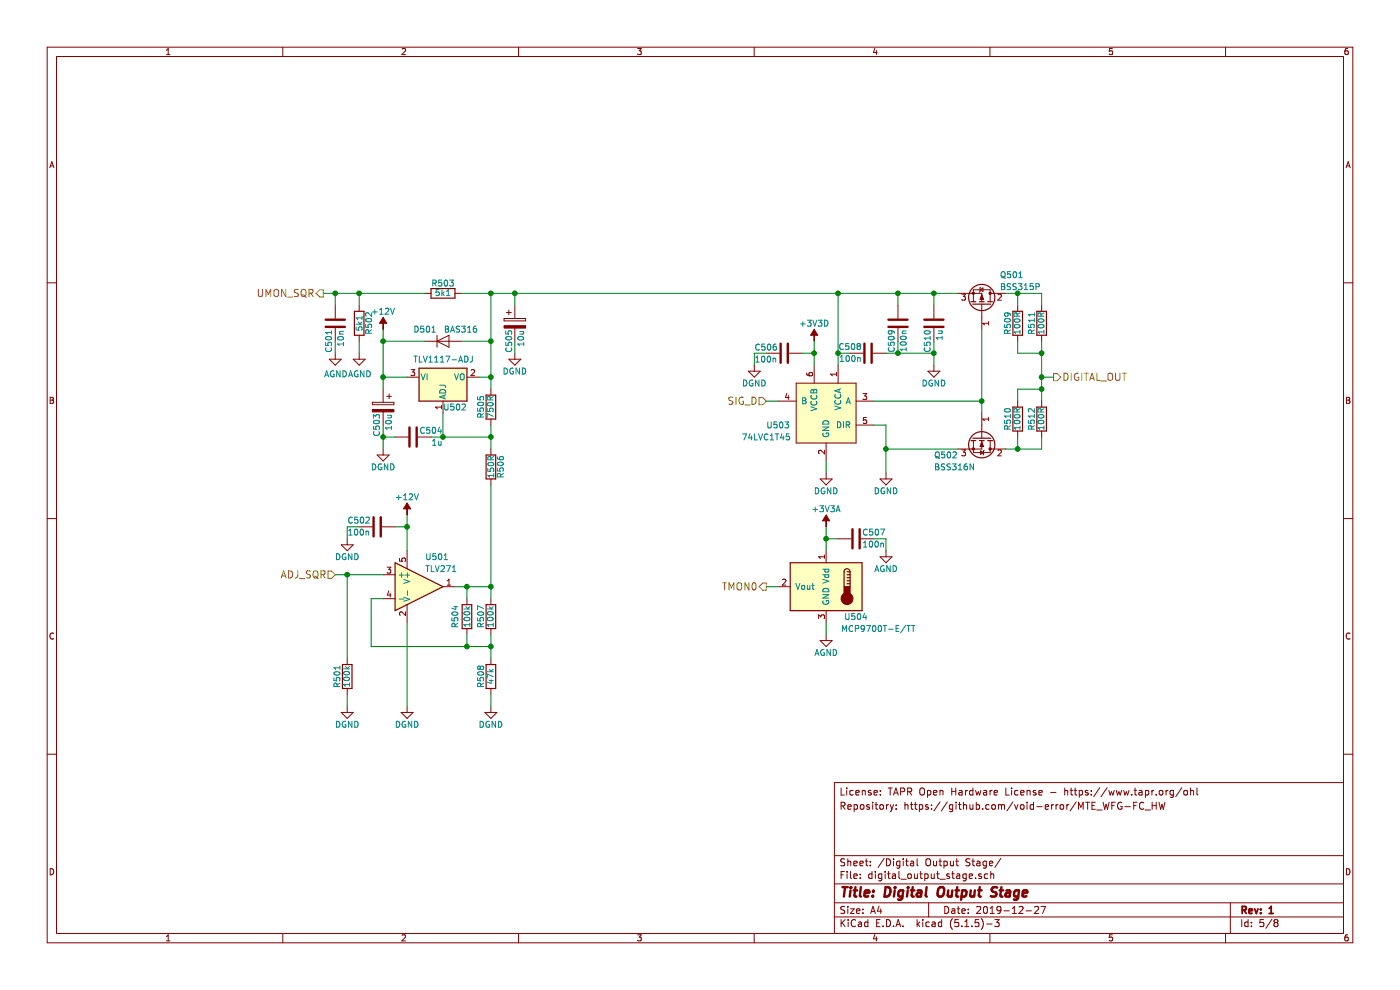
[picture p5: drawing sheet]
EESchema Schematic File Version 4
EELAYER 30 0
EELAYER END
$Descr A4 11693 8268
encoding utf-8
Sheet 5 8
Title "Digital Output Stage"
Date "2019-12-27"
Rev "1"
Comp ""
Comment1 ""
Comment2 ""
Comment3 "Repository: https://github.com/void-error/MTE_WFG-FC_HW"
Comment4 "License: TAPR Open Hardware License - https://www.tapr.org/ohl"
$EndDescr
$Comp
L mte:74LVC1T45 U?
U 1 1
P 6900 3450
AR Path="/59C3F207/5DE2F218" Ref="U?"  Part="1" 
AR Path="/5DCD0EF0/5DE2F218" Ref="U503"  Part="1" 
F 0 "U503" H 7300 3350 50  0000 C CNN
F 1 "74LVC1T45" H 7400 3250 50  0000 C CNN
F 2 "Package_TO_SOT_SMD:SOT-23-6_Handsoldering" H 6825 3350 50  0001 C CNN
F 3 "" H 6825 3350 50  0001 C CNN
	1    6900 3450
	-1   0    0    -1  
$EndComp
$Comp
L mte:DGND #PWR?
U 1 1
P 6900 3950
AR Path="/59C3F207/5DE2F21F" Ref="#PWR?"  Part="1" 
AR Path="/5DCD0EF0/5DE2F21F" Ref="#PWR0513"  Part="1" 
F 0 "#PWR0513" H 6900 3700 50  0001 C CNN
F 1 "DGND" H 6900 3800 50  0000 C CNN
F 2 "" H 6900 3950 50  0001 C CNN
F 3 "" H 6900 3950 50  0001 C CNN
	1    6900 3950
	1    0    0    -1  
$EndComp
$Comp
L mte:DGND #PWR?
U 1 1
P 7400 3950
AR Path="/59C3F207/5DE2F225" Ref="#PWR?"  Part="1" 
AR Path="/5DCD0EF0/5DE2F225" Ref="#PWR0516"  Part="1" 
F 0 "#PWR0516" H 7400 3700 50  0001 C CNN
F 1 "DGND" H 7400 3800 50  0000 C CNN
F 2 "" H 7400 3950 50  0001 C CNN
F 3 "" H 7400 3950 50  0001 C CNN
	1    7400 3950
	1    0    0    -1  
$EndComp
$Comp
L Device:Q_PMOS_GDS Q?
U 1 1
P 8200 2550
AR Path="/59C3F207/5DE2F22B" Ref="Q?"  Part="1" 
AR Path="/5DCD0EF0/5DE2F22B" Ref="Q501"  Part="1" 
F 0 "Q501" V 8450 2700 50  0000 L CNN
F 1 "BSS315P" V 8350 2700 50  0000 L CNN
F 2 "Package_TO_SOT_SMD:SOT-23_Handsoldering" H 8400 2650 50  0001 C CNN
F 3 "" H 8200 2550 50  0001 C CNN
	1    8200 2550
	0    1    -1   0   
$EndComp
$Comp
L Device:R R?
U 1 1
P 8700 2700
AR Path="/59C3F207/5DE2F232" Ref="R?"  Part="1" 
AR Path="/5DCD0EF0/5DE2F232" Ref="R511"  Part="1" 
F 0 "R511" V 8780 2700 50  0000 C CNN
F 1 "100R" V 8700 2700 50  0000 C CNN
F 2 "Resistor_SMD:R_0603_1608Metric_Pad1.05x0.95mm_HandSolder" V 8630 2700 50  0001 C CNN
F 3 "" H 8700 2700 50  0001 C CNN
	1    8700 2700
	-1   0    0    1   
$EndComp
$Comp
L Device:R R?
U 1 1
P 8700 3500
AR Path="/59C3F207/5DE2F239" Ref="R?"  Part="1" 
AR Path="/5DCD0EF0/5DE2F239" Ref="R512"  Part="1" 
F 0 "R512" V 8780 3500 50  0000 C CNN
F 1 "100R" V 8700 3500 50  0000 C CNN
F 2 "Resistor_SMD:R_0603_1608Metric_Pad1.05x0.95mm_HandSolder" V 8630 3500 50  0001 C CNN
F 3 "" H 8700 3500 50  0001 C CNN
	1    8700 3500
	-1   0    0    1   
$EndComp
$Comp
L Device:Q_NMOS_GDS Q?
U 1 1
P 8200 3650
AR Path="/59C3F207/5DE2F240" Ref="Q?"  Part="1" 
AR Path="/5DCD0EF0/5DE2F240" Ref="Q502"  Part="1" 
F 0 "Q502" V 8350 3250 50  0000 L CNN
F 1 "BSS316N" V 8450 3250 50  0000 L CNN
F 2 "Package_TO_SOT_SMD:SOT-23_Handsoldering" H 8400 3750 50  0001 C CNN
F 3 "" H 8200 3650 50  0001 C CNN
	1    8200 3650
	0    1    1    0   
$EndComp
$Comp
L Device:C C?
U 1 1
P 7500 2700
AR Path="/59C3F207/5DE2F247" Ref="C?"  Part="1" 
AR Path="/5DCD0EF0/5DE2F247" Ref="C509"  Part="1" 
F 0 "C509" V 7550 2750 50  0000 L CNN
F 1 "100n" V 7450 2750 50  0000 L CNN
F 2 "Capacitor_SMD:C_0603_1608Metric_Pad1.05x0.95mm_HandSolder" H 7500 2700 50  0001 C CNN
F 3 "" H 7500 2700 50  0001 C CNN
	1    7500 2700
	-1   0    0    1   
$EndComp
$Comp
L Regulator_Linear:NCP1117-ADJ_TO252 U?
U 1 1
P 3700 3150
AR Path="/59C3F207/5DE2F24E" Ref="U?"  Part="1" 
AR Path="/5DCD0EF0/5DE2F24E" Ref="U502"  Part="1" 
F 0 "U502" H 3800 2900 50  0000 C CNN
F 1 "TLV1117-ADJ" H 3450 3300 50  0000 L CNN
F 2 "Package_TO_SOT_SMD:TO-252-2" H 3700 3150 50  0001 C CNN
F 3 "" H 3700 3150 50  0001 C CNN
	1    3700 3150
	1    0    0    -1  
$EndComp
$Comp
L Device:C C?
U 1 1
P 3450 3650
AR Path="/59C3F207/5DE2F255" Ref="C?"  Part="1" 
AR Path="/5DCD0EF0/5DE2F255" Ref="C504"  Part="1" 
F 0 "C504" V 3500 3400 50  0000 L CNN
F 1 "1u" V 3400 3400 50  0000 L CNN
F 2 "Capacitor_SMD:C_0603_1608Metric_Pad1.05x0.95mm_HandSolder" H 3488 3500 50  0001 C CNN
F 3 "" H 3450 3650 50  0001 C CNN
	1    3450 3650
	0    -1   -1   0   
$EndComp
$Comp
L Device:R R?
U 1 1
P 4100 3400
AR Path="/59C3F207/5DE2F25C" Ref="R?"  Part="1" 
AR Path="/5DCD0EF0/5DE2F25C" Ref="R505"  Part="1" 
F 0 "R505" V 4180 3400 50  0000 C CNN
F 1 "750R" V 4100 3400 50  0000 C CNN
F 2 "Resistor_SMD:R_0603_1608Metric_Pad1.05x0.95mm_HandSolder" V 4030 3400 50  0001 C CNN
F 3 "" H 4100 3400 50  0001 C CNN
	1    4100 3400
	-1   0    0    -1  
$EndComp
$Comp
L Device:R R?
U 1 1
P 4100 3900
AR Path="/59C3F207/5DE2F263" Ref="R?"  Part="1" 
AR Path="/5DCD0EF0/5DE2F263" Ref="R506"  Part="1" 
F 0 "R506" V 4180 3900 50  0000 C CNN
F 1 "150R" V 4100 3900 50  0000 C CNN
F 2 "Resistor_SMD:R_0603_1608Metric_Pad1.05x0.95mm_HandSolder" V 4030 3900 50  0001 C CNN
F 3 "" H 4100 3900 50  0001 C CNN
	1    4100 3900
	1    0    0    -1  
$EndComp
$Comp
L Device:CP C?
U 1 1
P 4300 2700
AR Path="/59C3F207/5DE2F26A" Ref="C?"  Part="1" 
AR Path="/5DCD0EF0/5DE2F26A" Ref="C505"  Part="1" 
F 0 "C505" V 4250 2450 50  0000 L CNN
F 1 "10u" V 4350 2500 50  0000 L CNN
F 2 "Capacitor_THT:CP_Radial_D4.0mm_P2.00mm" H 4338 2550 50  0001 C CNN
F 3 "" H 4300 2700 50  0001 C CNN
	1    4300 2700
	1    0    0    -1  
$EndComp
$Comp
L Device:CP C?
U 1 1
P 3200 3400
AR Path="/59C3F207/5DE2F271" Ref="C?"  Part="1" 
AR Path="/5DCD0EF0/5DE2F271" Ref="C503"  Part="1" 
F 0 "C503" V 3250 3150 50  0000 L CNN
F 1 "10u" V 3150 3200 50  0000 L CNN
F 2 "Capacitor_THT:CP_Radial_D4.0mm_P2.00mm" H 3238 3250 50  0001 C CNN
F 3 "" H 3200 3400 50  0001 C CNN
	1    3200 3400
	-1   0    0    -1  
$EndComp
$Comp
L Device:C C?
U 1 1
P 7250 2950
AR Path="/59C3F207/5DE2F278" Ref="C?"  Part="1" 
AR Path="/5DCD0EF0/5DE2F278" Ref="C508"  Part="1" 
F 0 "C508" V 7300 3000 50  0000 L CNN
F 1 "100n" V 7200 3000 50  0000 L CNN
F 2 "Capacitor_SMD:C_0603_1608Metric_Pad1.05x0.95mm_HandSolder" H 7250 2950 50  0001 C CNN
F 3 "" H 7250 2950 50  0001 C CNN
	1    7250 2950
	0    -1   -1   0   
$EndComp
$Comp
L Device:C C?
U 1 1
P 6550 2950
AR Path="/59C3F207/5DE2F27F" Ref="C?"  Part="1" 
AR Path="/5DCD0EF0/5DE2F27F" Ref="C506"  Part="1" 
F 0 "C506" V 6500 2700 50  0000 L CNN
F 1 "100n" V 6600 2700 50  0000 L CNN
F 2 "Capacitor_SMD:C_0603_1608Metric_Pad1.05x0.95mm_HandSolder" H 6550 2950 50  0001 C CNN
F 3 "" H 6550 2950 50  0001 C CNN
	1    6550 2950
	0    1    1    0   
$EndComp
$Comp
L mte:DGND #PWR?
U 1 1
P 6300 3050
AR Path="/59C3F207/5DE2F286" Ref="#PWR?"  Part="1" 
AR Path="/5DCD0EF0/5DE2F286" Ref="#PWR0511"  Part="1" 
F 0 "#PWR0511" H 6300 2800 50  0001 C CNN
F 1 "DGND" H 6300 2900 50  0000 C CNN
F 2 "" H 6300 3050 50  0001 C CNN
F 3 "" H 6300 3050 50  0001 C CNN
	1    6300 3050
	1    0    0    -1  
$EndComp
$Comp
L mte:DGND #PWR?
U 1 1
P 7800 3050
AR Path="/59C3F207/5DE2F28C" Ref="#PWR?"  Part="1" 
AR Path="/5DCD0EF0/5DE2F28C" Ref="#PWR0518"  Part="1" 
F 0 "#PWR0518" H 7800 2800 50  0001 C CNN
F 1 "DGND" H 7800 2900 50  0000 C CNN
F 2 "" H 7800 3050 50  0001 C CNN
F 3 "" H 7800 3050 50  0001 C CNN
	1    7800 3050
	1    0    0    -1  
$EndComp
$Comp
L Device:C C?
U 1 1
P 3150 4400
AR Path="/59C3F207/5DE2F292" Ref="C?"  Part="1" 
AR Path="/5DCD0EF0/5DE2F292" Ref="C502"  Part="1" 
F 0 "C502" V 3200 4150 50  0000 L CNN
F 1 "100n" V 3100 4150 50  0000 L CNN
F 2 "Capacitor_SMD:C_0603_1608Metric_Pad1.05x0.95mm_HandSolder" H 3150 4400 50  0001 C CNN
F 3 "" H 3150 4400 50  0001 C CNN
	1    3150 4400
	0    1    -1   0   
$EndComp
Text HLabel 8800 3150 2    60   Output ~ 0
DIGITAL_OUT
$Comp
L mte:+12V #PWR?
U 1 1
P 3200 2750
AR Path="/59C3F207/5DE2F29B" Ref="#PWR?"  Part="1" 
AR Path="/5DCD0EF0/5DE2F29B" Ref="#PWR505"  Part="1" 
F 0 "#PWR505" H 3200 2850 50  0001 C CNN
F 1 "+12V" H 3200 2900 50  0000 C CNN
F 2 "" H 3200 2750 50  0001 C CNN
F 3 "" H 3200 2750 50  0001 C CNN
	1    3200 2750
	1    0    0    -1  
$EndComp
$Comp
L Device:D D?
U 1 1
P 3700 2850
AR Path="/59C3F207/5DE2F2A1" Ref="D?"  Part="1" 
AR Path="/5DCD0EF0/5DE2F2A1" Ref="D501"  Part="1" 
F 0 "D501" H 3550 2950 50  0000 C CNN
F 1 "BAS316" H 3850 2950 50  0000 C CNN
F 2 "Diode_SMD:D_SOD-323_HandSoldering" H 3700 2850 50  0001 C CNN
F 3 "" H 3700 2850 50  0001 C CNN
	1    3700 2850
	1    0    0    -1  
$EndComp
$Comp
L Device:R R?
U 1 1
P 8500 2700
AR Path="/59C3F207/5DE2F2AE" Ref="R?"  Part="1" 
AR Path="/5DCD0EF0/5DE2F2AE" Ref="R509"  Part="1" 
F 0 "R509" V 8580 2700 50  0000 C CNN
F 1 "100R" V 8500 2700 50  0000 C CNN
F 2 "Resistor_SMD:R_0603_1608Metric_Pad1.05x0.95mm_HandSolder" V 8430 2700 50  0001 C CNN
F 3 "" H 8500 2700 50  0001 C CNN
	1    8500 2700
	-1   0    0    1   
$EndComp
$Comp
L Device:R R?
U 1 1
P 8500 3500
AR Path="/59C3F207/5DE2F2B5" Ref="R?"  Part="1" 
AR Path="/5DCD0EF0/5DE2F2B5" Ref="R510"  Part="1" 
F 0 "R510" V 8580 3500 50  0000 C CNN
F 1 "100R" V 8500 3500 50  0000 C CNN
F 2 "Resistor_SMD:R_0603_1608Metric_Pad1.05x0.95mm_HandSolder" V 8430 3500 50  0001 C CNN
F 3 "" H 8500 3500 50  0001 C CNN
	1    8500 3500
	-1   0    0    1   
$EndComp
$Comp
L Device:R R?
U 1 1
P 3900 5150
AR Path="/59C3F207/5DE2F2BC" Ref="R?"  Part="1" 
AR Path="/5DCD0EF0/5DE2F2BC" Ref="R504"  Part="1" 
F 0 "R504" V 3800 5150 50  0000 C CNN
F 1 "100k" V 3900 5150 50  0000 C CNN
F 2 "Resistor_SMD:R_0603_1608Metric_Pad1.05x0.95mm_HandSolder" V 3830 5150 50  0001 C CNN
F 3 "" H 3900 5150 50  0001 C CNN
	1    3900 5150
	1    0    0    1   
$EndComp
$Comp
L Device:R R?
U 1 1
P 4100 5650
AR Path="/59C3F207/5DE2F2C3" Ref="R?"  Part="1" 
AR Path="/5DCD0EF0/5DE2F2C3" Ref="R508"  Part="1" 
F 0 "R508" V 4180 5650 50  0000 C CNN
F 1 "47k" V 4100 5650 50  0000 C CNN
F 2 "Resistor_SMD:R_0603_1608Metric_Pad1.05x0.95mm_HandSolder" V 4030 5650 50  0001 C CNN
F 3 "" H 4100 5650 50  0001 C CNN
	1    4100 5650
	-1   0    0    1   
$EndComp
$Comp
L mte:DGND #PWR?
U 1 1
P 4100 5900
AR Path="/59C3F207/5DE2F2CA" Ref="#PWR?"  Part="1" 
AR Path="/5DCD0EF0/5DE2F2CA" Ref="#PWR0509"  Part="1" 
F 0 "#PWR0509" H 4100 5650 50  0001 C CNN
F 1 "DGND" H 4100 5750 50  0000 C CNN
F 2 "" H 4100 5900 50  0001 C CNN
F 3 "" H 4100 5900 50  0001 C CNN
	1    4100 5900
	-1   0    0    -1  
$EndComp
$Comp
L mte:DGND #PWR?
U 1 1
P 2900 4500
AR Path="/59C3F207/5DE2F2D0" Ref="#PWR?"  Part="1" 
AR Path="/5DCD0EF0/5DE2F2D0" Ref="#PWR0502"  Part="1" 
F 0 "#PWR0502" H 2900 4250 50  0001 C CNN
F 1 "DGND" H 2900 4350 50  0000 C CNN
F 2 "" H 2900 4500 50  0001 C CNN
F 3 "" H 2900 4500 50  0001 C CNN
	1    2900 4500
	1    0    0    -1  
$EndComp
$Comp
L mte:TLV271 U?
U 1 1
P 3500 4900
AR Path="/59C3F207/5DE2F2D6" Ref="U?"  Part="1" 
AR Path="/5DCD0EF0/5DE2F2D6" Ref="U501"  Part="1" 
F 0 "U501" H 3550 5150 50  0000 L CNN
F 1 "TLV271" H 3550 5050 50  0000 L CNN
F 2 "Package_TO_SOT_SMD:SOT-23-5_HandSoldering" H 3500 5025 50  0001 L CNN
F 3 "" H 3500 4900 50  0001 C CNN
	1    3500 4900
	1    0    0    -1  
$EndComp
Text HLabel 2800 4800 0    60   Input ~ 0
ADJ_SQR
$Comp
L Device:R R?
U 1 1
P 3700 2450
AR Path="/59C3F207/5DE2F2E4" Ref="R?"  Part="1" 
AR Path="/5DCD0EF0/5DE2F2E4" Ref="R503"  Part="1" 
F 0 "R503" V 3780 2450 50  0000 C CNN
F 1 "5k1" V 3700 2450 50  0000 C CNN
F 2 "Resistor_SMD:R_0603_1608Metric_Pad1.05x0.95mm_HandSolder" V 3630 2450 50  0001 C CNN
F 3 "" H 3700 2450 50  0001 C CNN
	1    3700 2450
	0    1    -1   0   
$EndComp
$Comp
L Device:R R?
U 1 1
P 3000 2700
AR Path="/59C3F207/5DE2F2EB" Ref="R?"  Part="1" 
AR Path="/5DCD0EF0/5DE2F2EB" Ref="R502"  Part="1" 
F 0 "R502" V 3080 2700 50  0000 C CNN
F 1 "5k1" V 3000 2700 50  0000 C CNN
F 2 "Resistor_SMD:R_0603_1608Metric_Pad1.05x0.95mm_HandSolder" V 2930 2700 50  0001 C CNN
F 3 "" H 3000 2700 50  0001 C CNN
	1    3000 2700
	1    0    0    -1  
$EndComp
$Comp
L Device:C C?
U 1 1
P 2800 2700
AR Path="/59C3F207/5DE2F2F8" Ref="C?"  Part="1" 
AR Path="/5DCD0EF0/5DE2F2F8" Ref="C501"  Part="1" 
F 0 "C501" V 2850 2450 50  0000 L CNN
F 1 "10n" V 2750 2500 50  0000 L CNN
F 2 "Capacitor_SMD:C_0603_1608Metric_Pad1.05x0.95mm_HandSolder" H 2838 2550 50  0001 C CNN
F 3 "" H 2800 2700 50  0001 C CNN
	1    2800 2700
	-1   0    0    -1  
$EndComp
Text HLabel 2700 2450 0    60   Output ~ 0
UMON_SQR
$Comp
L Device:C C?
U 1 1
P 7800 2700
AR Path="/59C3F207/5DE2F306" Ref="C?"  Part="1" 
AR Path="/5DCD0EF0/5DE2F306" Ref="C510"  Part="1" 
F 0 "C510" V 7850 2750 50  0000 L CNN
F 1 "1u" V 7750 2750 50  0000 L CNN
F 2 "Capacitor_SMD:C_0603_1608Metric_Pad1.05x0.95mm_HandSolder" H 7800 2700 50  0001 C CNN
F 3 "" H 7800 2700 50  0001 C CNN
	1    7800 2700
	-1   0    0    1   
$EndComp
$Comp
L mte:DGND #PWR?
U 1 1
P 3400 5900
AR Path="/59C3F207/5DE2F30D" Ref="#PWR?"  Part="1" 
AR Path="/5DCD0EF0/5DE2F30D" Ref="#PWR0508"  Part="1" 
F 0 "#PWR0508" H 3400 5650 50  0001 C CNN
F 1 "DGND" H 3400 5750 50  0000 C CNN
F 2 "" H 3400 5900 50  0001 C CNN
F 3 "" H 3400 5900 50  0001 C CNN
	1    3400 5900
	-1   0    0    -1  
$EndComp
$Comp
L mte:DGND #PWR?
U 1 1
P 4300 2950
AR Path="/59C3F207/5DE2F313" Ref="#PWR?"  Part="1" 
AR Path="/5DCD0EF0/5DE2F313" Ref="#PWR0510"  Part="1" 
F 0 "#PWR0510" H 4300 2700 50  0001 C CNN
F 1 "DGND" H 4300 2800 50  0000 C CNN
F 2 "" H 4300 2950 50  0001 C CNN
F 3 "" H 4300 2950 50  0001 C CNN
	1    4300 2950
	1    0    0    -1  
$EndComp
$Comp
L mte:DGND #PWR?
U 1 1
P 3200 3750
AR Path="/59C3F207/5DE2F319" Ref="#PWR?"  Part="1" 
AR Path="/5DCD0EF0/5DE2F319" Ref="#PWR0506"  Part="1" 
F 0 "#PWR0506" H 3200 3500 50  0001 C CNN
F 1 "DGND" H 3200 3600 50  0000 C CNN
F 2 "" H 3200 3750 50  0001 C CNN
F 3 "" H 3200 3750 50  0001 C CNN
	1    3200 3750
	-1   0    0    -1  
$EndComp
$Comp
L Device:R R?
U 1 1
P 4100 5150
AR Path="/59C3F207/5DE2F31F" Ref="R?"  Part="1" 
AR Path="/5DCD0EF0/5DE2F31F" Ref="R507"  Part="1" 
F 0 "R507" V 4180 5150 50  0000 C CNN
F 1 "100k" V 4100 5150 50  0000 C CNN
F 2 "Resistor_SMD:R_0603_1608Metric_Pad1.05x0.95mm_HandSolder" V 4030 5150 50  0001 C CNN
F 3 "" H 4100 5150 50  0001 C CNN
	1    4100 5150
	-1   0    0    1   
$EndComp
Wire Wire Line
	3200 3550 3200 3650
Wire Wire Line
	2900 4400 3000 4400
Wire Wire Line
	2900 4500 2900 4400
Wire Wire Line
	3400 5900 3400 5200
Connection ~ 3400 4400
Wire Wire Line
	3400 4300 3400 4400
Wire Wire Line
	3300 4400 3400 4400
Wire Wire Line
	3100 5000 3200 5000
Wire Wire Line
	3900 4900 3800 4900
Wire Wire Line
	7100 2950 7000 2950
Wire Wire Line
	7400 2950 7500 2950
Wire Wire Line
	7800 2850 7800 2950
Wire Wire Line
	6300 2950 6400 2950
Wire Wire Line
	6300 2950 6300 3050
Connection ~ 6800 2950
Wire Wire Line
	6700 2950 6800 2950
Connection ~ 3200 3150
Wire Wire Line
	3550 2850 3200 2850
Wire Wire Line
	4100 2450 4100 2850
Wire Wire Line
	3850 2850 4100 2850
Wire Wire Line
	3200 3150 3400 3150
Wire Wire Line
	3200 2750 3200 2850
Connection ~ 4100 3150
Wire Wire Line
	4100 3150 4000 3150
Connection ~ 3700 3650
Connection ~ 4100 3650
Wire Wire Line
	3700 3450 3700 3650
Wire Wire Line
	3600 3650 3700 3650
Wire Wire Line
	4100 3550 4100 3650
Connection ~ 8200 3350
Wire Wire Line
	8200 2750 8200 3350
Wire Wire Line
	6800 2850 6800 2950
Wire Wire Line
	7400 3550 7300 3550
Wire Wire Line
	6900 3950 6900 3850
Connection ~ 3200 2850
Wire Wire Line
	4100 5900 4100 5800
Wire Wire Line
	3550 2450 3000 2450
Wire Wire Line
	3000 2950 3000 2850
Wire Wire Line
	2800 2550 2800 2450
Wire Wire Line
	2700 2450 2800 2450
Wire Wire Line
	2800 2850 2800 2950
Connection ~ 2800 2450
Wire Wire Line
	8200 3350 7300 3350
Connection ~ 7000 2950
Connection ~ 4100 2850
Wire Wire Line
	4300 2450 4300 2550
Wire Wire Line
	4300 2950 4300 2850
Wire Wire Line
	7500 2850 7500 2950
Connection ~ 7500 2950
Connection ~ 7800 2950
Wire Wire Line
	7800 2450 7800 2550
Wire Wire Line
	7500 2450 7500 2550
Wire Wire Line
	3200 3650 3300 3650
Connection ~ 3200 3650
Wire Wire Line
	8000 3750 7400 3750
Wire Wire Line
	8400 2450 8500 2450
Wire Wire Line
	8500 2450 8500 2550
Wire Wire Line
	8700 2450 8700 2550
Connection ~ 8500 2450
Wire Wire Line
	8500 3650 8500 3750
Wire Wire Line
	8400 3750 8500 3750
Wire Wire Line
	8700 3750 8700 3650
Connection ~ 8500 3750
Wire Wire Line
	8700 2850 8700 2950
Wire Wire Line
	8800 3150 8700 3150
Connection ~ 8700 3150
Wire Wire Line
	8500 2850 8500 2950
Wire Wire Line
	8500 2950 8700 2950
Connection ~ 8700 2950
Wire Wire Line
	8500 3350 8500 3250
Wire Wire Line
	8500 3250 8700 3250
Connection ~ 8700 3250
Wire Wire Line
	7000 2450 7500 2450
Connection ~ 7500 2450
Connection ~ 7000 2450
Wire Wire Line
	4100 5400 3900 5400
Wire Wire Line
	3400 4400 3400 4600
Wire Wire Line
	6800 2950 6800 3050
Wire Wire Line
	3200 3150 3200 3250
Wire Wire Line
	4100 3150 4100 3250
Wire Wire Line
	3700 3650 4100 3650
Wire Wire Line
	4100 3650 4100 3750
Wire Wire Line
	8200 3350 8200 3450
Wire Wire Line
	3200 2850 3200 3150
Wire Wire Line
	2800 2450 3000 2450
Wire Wire Line
	7000 2950 7000 3050
Wire Wire Line
	4100 2850 4100 3150
Wire Wire Line
	3000 2450 3000 2550
Wire Wire Line
	7500 2950 7800 2950
Wire Wire Line
	7800 2950 7800 3050
Wire Wire Line
	4100 2450 4300 2450
Wire Wire Line
	3200 3650 3200 3750
Wire Wire Line
	8500 2450 8700 2450
Wire Wire Line
	8500 3750 8700 3750
Wire Wire Line
	8700 3150 8700 3250
Wire Wire Line
	8700 2950 8700 3150
Wire Wire Line
	8700 3250 8700 3350
Wire Wire Line
	7800 2450 8000 2450
Wire Wire Line
	7500 2450 7800 2450
Wire Wire Line
	4300 2450 7000 2450
Wire Wire Line
	7000 2450 7000 2950
Wire Wire Line
	4100 5300 4100 5400
$Comp
L Device:R R?
U 1 1
P 2900 5650
AR Path="/59C3F207/5DE2F39A" Ref="R?"  Part="1" 
AR Path="/5DCD0EF0/5DE2F39A" Ref="R501"  Part="1" 
F 0 "R501" V 2980 5650 50  0000 C CNN
F 1 "100k" V 2900 5650 50  0000 C CNN
F 2 "Resistor_SMD:R_0603_1608Metric_Pad1.05x0.95mm_HandSolder" V 2830 5650 50  0001 C CNN
F 3 "" H 2900 5650 50  0001 C CNN
	1    2900 5650
	-1   0    0    1   
$EndComp
$Comp
L mte:DGND #PWR?
U 1 1
P 2900 5900
AR Path="/59C3F207/5DE2F3A1" Ref="#PWR?"  Part="1" 
AR Path="/5DCD0EF0/5DE2F3A1" Ref="#PWR0503"  Part="1" 
F 0 "#PWR0503" H 2900 5650 50  0001 C CNN
F 1 "DGND" H 2900 5750 50  0000 C CNN
F 2 "" H 2900 5900 50  0001 C CNN
F 3 "" H 2900 5900 50  0001 C CNN
	1    2900 5900
	-1   0    0    -1  
$EndComp
Wire Wire Line
	2900 5900 2900 5800
Wire Wire Line
	2900 4800 2900 5500
Connection ~ 4300 2450
Wire Wire Line
	3200 4800 2900 4800
Wire Wire Line
	2900 4800 2800 4800
Connection ~ 2900 4800
Wire Wire Line
	7400 3550 7400 3750
Connection ~ 7800 2450
Connection ~ 7400 3750
Wire Wire Line
	7400 3750 7400 3950
Wire Wire Line
	3850 2450 4100 2450
Connection ~ 4100 2450
Connection ~ 3000 2450
Wire Wire Line
	3900 5000 3900 4900
Wire Wire Line
	3900 4900 4100 4900
Wire Wire Line
	4100 4900 4100 5000
Connection ~ 3900 4900
Wire Wire Line
	3100 5000 3100 5400
Connection ~ 4100 5400
Wire Wire Line
	4100 5400 4100 5500
Wire Wire Line
	3900 5300 3900 5400
Connection ~ 3900 5400
Wire Wire Line
	3900 5400 3100 5400
Wire Wire Line
	4100 4900 4100 4050
Connection ~ 4100 4900
$Comp
L Sensor_Temperature:MCP9700T-ETT U?
U 1 1
P 6900 4900
AR Path="/59C3F207/5DEF94B3" Ref="U?"  Part="1" 
AR Path="/5DCD0EF0/5DEF94B3" Ref="U504"  Part="1" 
F 0 "U504" H 6650 4650 50  0000 C CNN
F 1 "MCP9700T-E/TT" H 6150 4550 50  0000 L CNN
F 2 "Package_TO_SOT_SMD:SOT-23_Handsoldering" H 6900 4500 50  0001 C CNN
F 3 "" H 6750 5150 50  0001 C CNN
	1    6900 4900
	-1   0    0    -1  
$EndComp
Text HLabel 6400 4900 0    60   Output ~ 0
TMON0
$Comp
L Device:C C?
U 1 1
P 7150 4500
AR Path="/59C3F207/5DEF94BB" Ref="C?"  Part="1" 
AR Path="/5DCD0EF0/5DEF94BB" Ref="C507"  Part="1" 
F 0 "C507" V 7200 4550 50  0000 L CNN
F 1 "100n" V 7100 4550 50  0000 L CNN
F 2 "Capacitor_SMD:C_0603_1608Metric_Pad1.05x0.95mm_HandSolder" H 7188 4350 50  0001 C CNN
F 3 "" H 7150 4500 50  0001 C CNN
	1    7150 4500
	0    1    -1   0   
$EndComp
$Comp
L mte:AGND #PWR?
U 1 1
P 6900 5300
AR Path="/59C3F207/5DEF94C2" Ref="#PWR?"  Part="1" 
AR Path="/5DCD0EF0/5DEF94C2" Ref="#PWR0515"  Part="1" 
F 0 "#PWR0515" H 6900 5050 50  0001 C CNN
F 1 "AGND" H 6900 5150 50  0000 C CNN
F 2 "" H 6900 5300 50  0001 C CNN
F 3 "" H 6900 5300 50  0001 C CNN
	1    6900 5300
	1    0    0    -1  
$EndComp
$Comp
L mte:AGND #PWR?
U 1 1
P 7400 4600
AR Path="/59C3F207/5DEF94C8" Ref="#PWR?"  Part="1" 
AR Path="/5DCD0EF0/5DEF94C8" Ref="#PWR0517"  Part="1" 
F 0 "#PWR0517" H 7400 4350 50  0001 C CNN
F 1 "AGND" H 7400 4450 50  0000 C CNN
F 2 "" H 7400 4600 50  0001 C CNN
F 3 "" H 7400 4600 50  0001 C CNN
	1    7400 4600
	1    0    0    -1  
$EndComp
Wire Wire Line
	6900 5300 6900 5200
Wire Wire Line
	7000 4500 6900 4500
Wire Wire Line
	6900 4400 6900 4500
Connection ~ 6900 4500
Wire Wire Line
	7300 4500 7400 4500
Wire Wire Line
	7400 4500 7400 4600
Wire Wire Line
	6400 4900 6500 4900
Wire Wire Line
	6900 4500 6900 4600
$Comp
L mte:+12V #PWR?
U 1 1
P 3400 4300
AR Path="/59C3F207/5E0BDDCF" Ref="#PWR?"  Part="1" 
AR Path="/5DCD0EF0/5E0BDDCF" Ref="#PWR507"  Part="1" 
F 0 "#PWR507" H 3400 4400 50  0001 C CNN
F 1 "+12V" H 3400 4450 50  0000 C CNN
F 2 "" H 3400 4300 50  0001 C CNN
F 3 "" H 3400 4300 50  0001 C CNN
	1    3400 4300
	1    0    0    -1  
$EndComp
$Comp
L mte:+3V3A #PWR514
U 1 1
P 6900 4400
F 0 "#PWR514" H 6900 4500 50  0001 C CNN
F 1 "+3V3A" H 6900 4550 50  0000 C CNN
F 2 "" H 6900 4400 50  0001 C CNN
F 3 "" H 6900 4400 50  0001 C CNN
	1    6900 4400
	1    0    0    -1  
$EndComp
$Comp
L mte:AGND #PWR0504
U 1 1
P 3000 2950
F 0 "#PWR0504" H 3000 2700 50  0001 C CNN
F 1 "AGND" H 3005 2777 50  0000 C CNN
F 2 "" H 3000 2950 50  0001 C CNN
F 3 "" H 3000 2950 50  0001 C CNN
	1    3000 2950
	1    0    0    -1  
$EndComp
$Comp
L mte:AGND #PWR0501
U 1 1
P 2800 2950
F 0 "#PWR0501" H 2800 2700 50  0001 C CNN
F 1 "AGND" H 2805 2777 50  0000 C CNN
F 2 "" H 2800 2950 50  0001 C CNN
F 3 "" H 2800 2950 50  0001 C CNN
	1    2800 2950
	1    0    0    -1  
$EndComp
$Comp
L mte:+3V3D #PWR512
U 1 1
P 6800 2850
F 0 "#PWR512" H 6800 2950 50  0001 C CNN
F 1 "+3V3D" H 6800 3000 50  0000 C CNN
F 2 "" H 6800 2850 50  0001 C CNN
F 3 "" H 6800 2850 50  0001 C CNN
	1    6800 2850
	1    0    0    -1  
$EndComp
Wire Wire Line
	6400 3350 6500 3350
Text HLabel 6400 3350 0    60   Input ~ 0
SIG_D
$EndSCHEMATC
